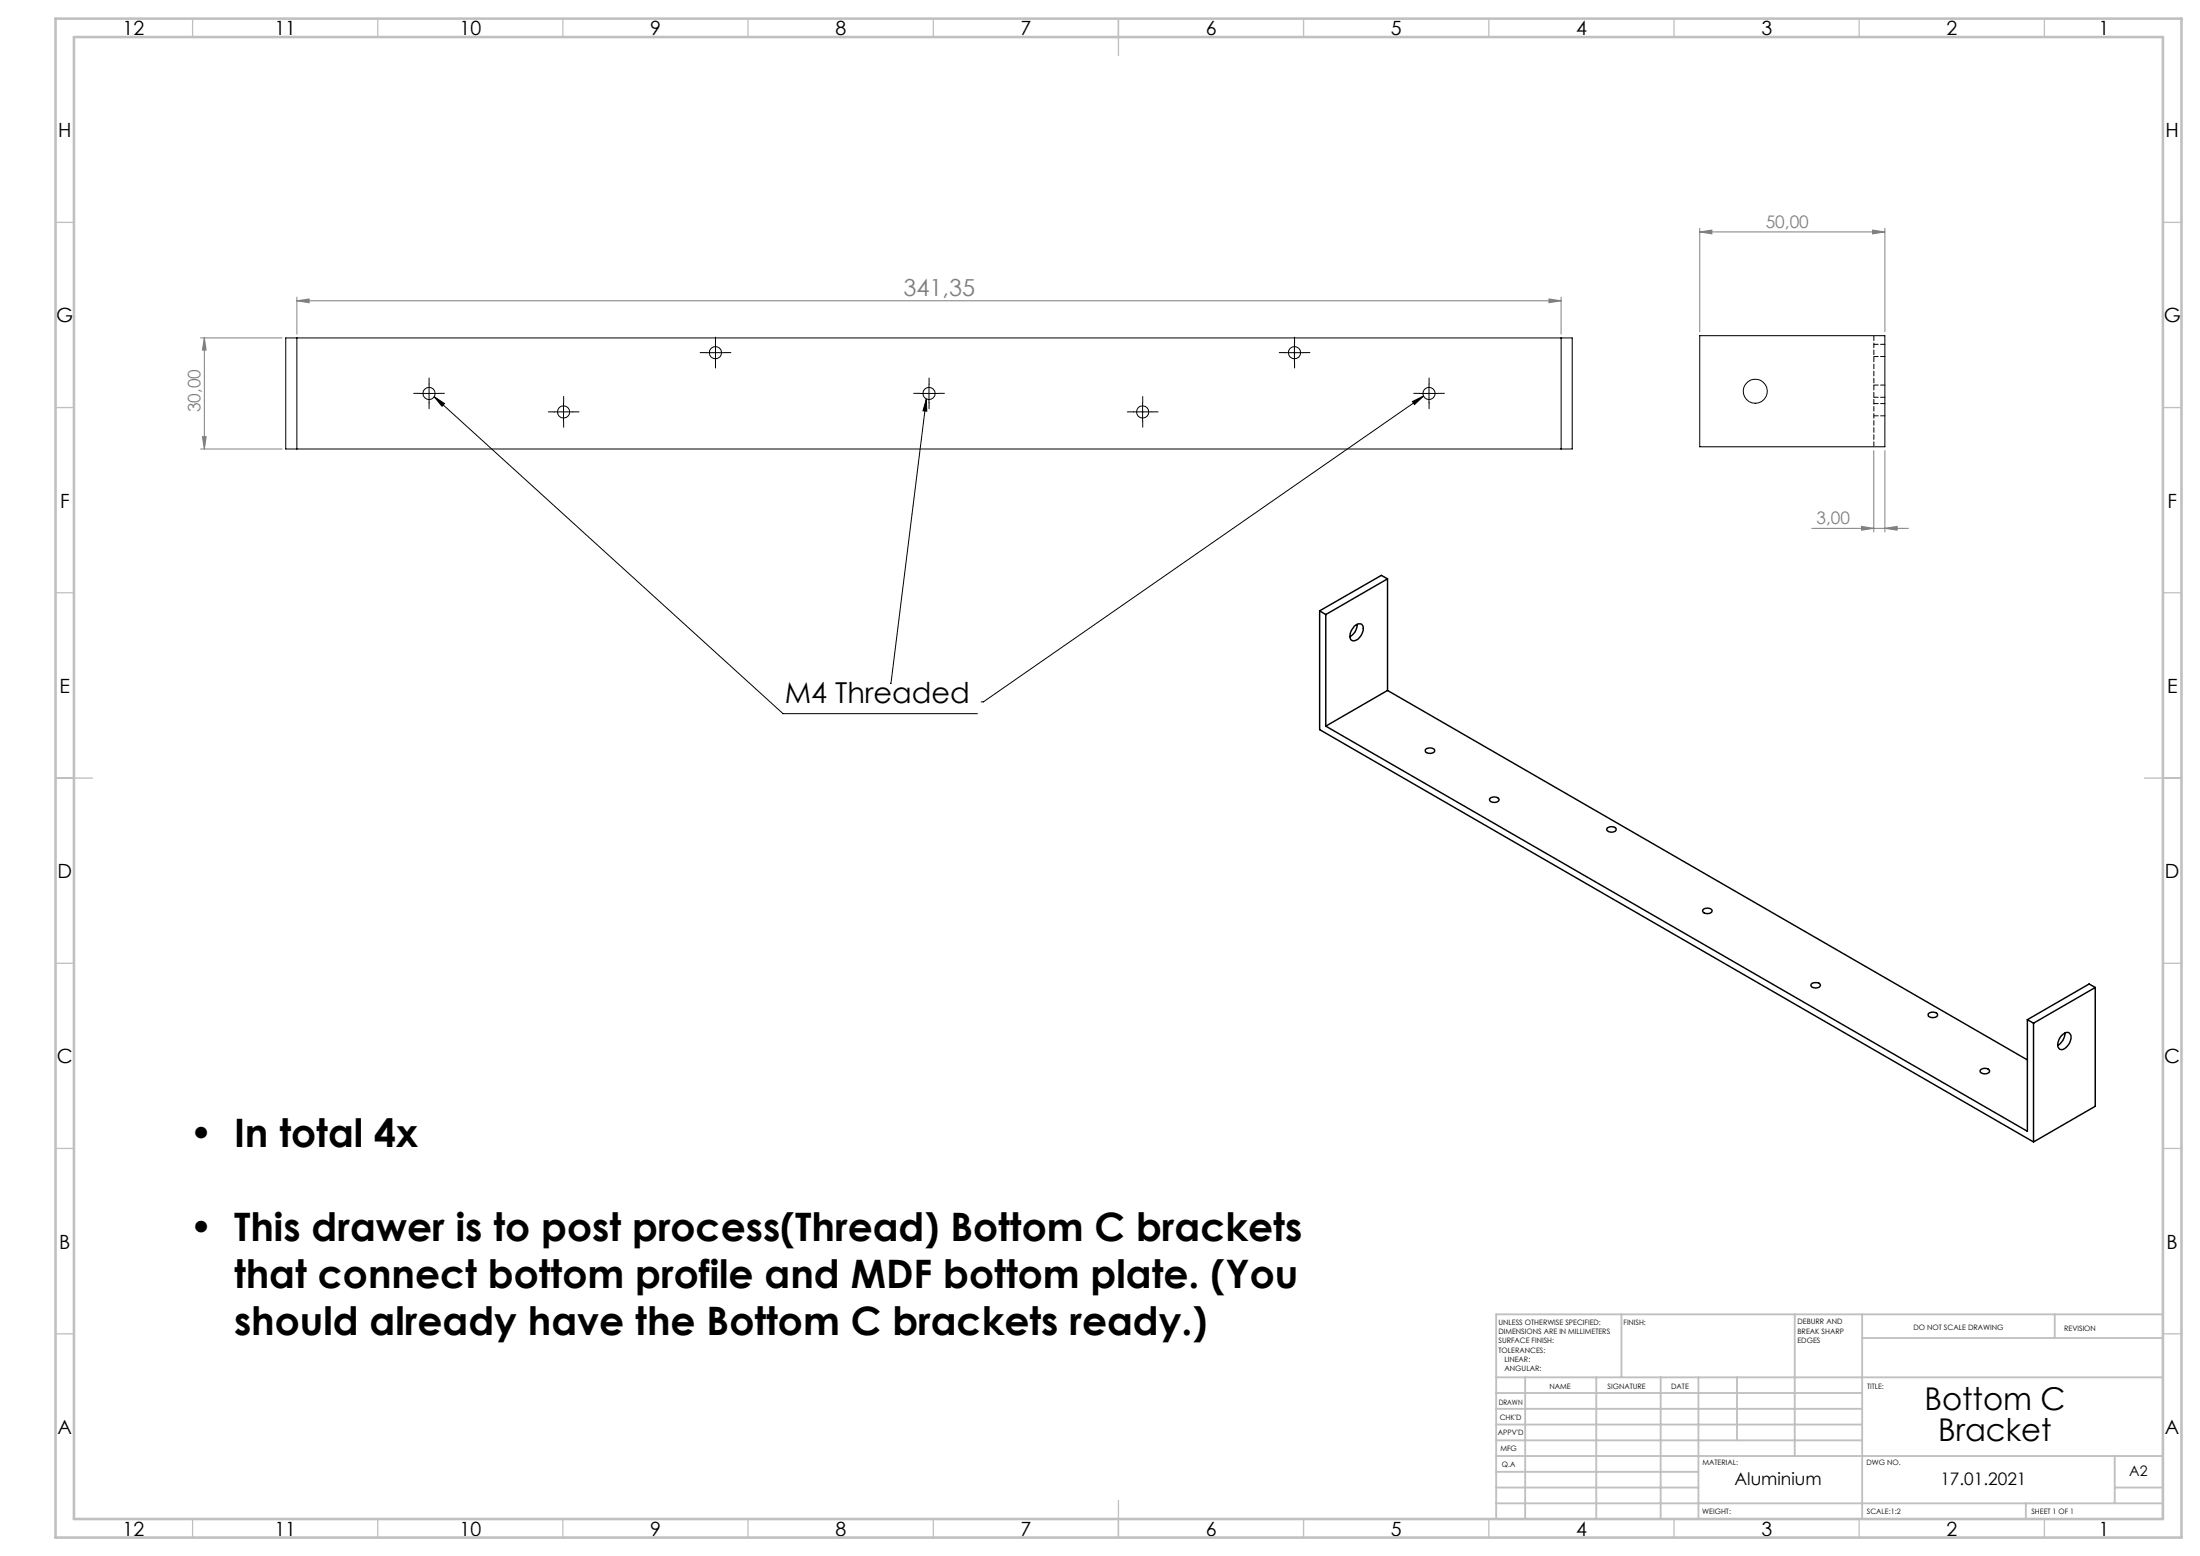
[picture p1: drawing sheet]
<svg xmlns="http://www.w3.org/2000/svg" width="594mm" height="420mm" viewBox="0 0 594 420" stroke-linecap="round" stroke-linejoin="round" font-family="sans-serif">
<g fill="none" stroke="#000" stroke-width=".27">
<path d="M190.7 95.2h5M193.2 92.7v5M347 95.2h5M349.5 92.7v5M113.3 106.2h5.1M115.9 103.7v5M117.2 107.1l2.8 1.8-.7 .8zM117.2 107.1l94.2 85.5h52.5M149.6 111.2h5.1M152.2 108.7v5M248.4 106.2h4.9M250.1 107.7l-9.6 76.7"/>
<path d="M250.1 107.7l.1 3.3-1-.1zM250.8 103.7v5M306 111.2h5M308.5 108.7v5M381.4 108.4l3-1.5-2.5 2.3zM383.3 106.2h5M384.4 106.9l-118.9 82.6h-.6M385.8 103.7v5"/>
</g>
<g fill="none" stroke="#808080" stroke-width=".27">
<path d="M458.9 62.6l3.3-.5v1zM458.9 61.6v28M458.9 62.6h50M505.6 62.1l3.3 .5-3.3 .5zM508.9 61.6v28M54.2 91.2h22M55.2 91.2l.5 3.3h-1.1zM55.2 91.2v30M80.2 81.2l3.3-.5v1zM80.2 80.2v10M80.2 81.2h341.3M418.2 80.7l3.3 .5-3.3 .5z"/>
<path d="M421.5 80.2v10M54.6 117.9h1.1l-.5 3.3zM54.2 121.2h22M505.9 121.6v22M508.9 121.6v22M489.2 142.6h26.1M502.6 142.1l3.3 .5-3.3 .5zM508.9 142.6l3.3-.5v1z"/>
</g>
<g fill="none" stroke="#000" stroke-width=".27" stroke-dasharray="15.2 1.3 1.3 1.3">
<path d="M190.7 95.2h-1.7M193.2 92.7v-1.7M193.2 97.7v1.6M195.7 95.2h1.6M347 95.2h-1.6M349.5 92.7v-1.7M349.5 97.7v1.6M352 95.2h1.7M113.4 106.2h-1.7M115.9 103.7v-1.7M115.9 108.7v1.6M118.4 106.2h1.6"/>
<path d="M149.7 111.2h-1.7M152.2 108.7v-1.7M152.2 113.7v1.6M154.7 111.2h1.6M248.4 106.2h-1.7M250.9 103.7v-1.7M250.9 108.7v1.6M253.4 106.2h1.6M306 111.2h-1.6M308.5 108.7v-1.7M308.5 113.7v1.6M311 111.2h1.7"/>
<path d="M383.4 106.2h-1.7M385.9 103.7v-1.7M385.9 108.7v1.6M388.4 106.2h1.6"/>
</g>
<g fill="none" stroke="#c0c0c0" stroke-width=".35">
<path d="M52 5v5M102 5v5M152 5v5M202 5v5M252 5v5M302 5v10M352 5v5M402 5v5M452 5v5M502 5v5M552 5v5M15 60h5"/>
<path d="M584 60h5M15 110h5M584 110h5M15 160h5M584 160h5M15 210h10M579 210h10M15 260h5M584 260h5M15 310h5M584 310h5M15 360h5"/>
<path d="M584 360h5M52 410v5M102 410v5M152 410v5M202 410v5M252 410v5M302 405v10M352 410v5M402 410v5M452 410v5M502 410v5M552 410v5"/>
</g>
<g fill="none" stroke="#c0c0c0" stroke-width=".5">
<path d="M437.8 354.8v17M484.6 354.8v38.2M502.8 354.8v55.2M554.8 354.8v6.4M584 354.8h-180v55.2M404 371.8h180M404 376h98.8M411.8 371.8v38.2M431 371.8v38.2M448.4 371.8v38.2M458.6 371.8v38.2M469 371.8v17"/>
<path d="M502.8 361.2h81.2M404 388.8h98.8M404 384.5h98.8M404 380.3h98.8M404 397.3h54.6M404 393h180M571 393v12.8M404 405.8h180M404 401.5h54.6M547 405.8v4.2M571 401.5h13"/>
</g>
<path d="M15 5h574v410h-574zM20 10h564v400h-564z" fill="none" stroke="#c0c0c0" stroke-width=".7"/>
<g fill="#000">
<path d="M117.2 107.1l2.8 1.8-.7 .8z"/>
<path d="M250.1 107.7l.1 3.3-1-.1zM381.4 108.4l3-1.5-2.5 2.3z"/>
</g>
<g fill="#808080">
<path d="M80.2 81.2l3.3-.5v1zM418.2 80.7l3.3 .5-3.3 .5z"/>
<path d="M502.6 142.1l3.3 .5-3.3 .5zM508.9 142.6l3.3-.5v1zM458.9 62.6l3.3-.5v1zM505.6 62.1l3.3 .5-3.3 .5z"/>
<path d="M55.2 91.2l.5 3.3h-1.1zM54.6 117.9h1.1l-.5 3.3z"/>
</g>
<g fill="none" stroke="#000" stroke-width=".27">
<path d="M77.2 91.2h347.3v30h-347.3zM80.2 91.2v30M421.5 91.2v30M458.9 90.6h50v30h-50z"/>
<circle cx="193.2" cy="95.2" r="1.66"/>
<circle cx="349.5" cy="95.2" r="1.66"/>
<circle cx="115.8" cy="106.2" r="1.65"/>
<circle cx="152.2" cy="111.2" r="1.66"/>
<circle cx="250.8" cy="106.2" r="1.66"/>
<circle cx="308.5" cy="111.2" r="1.66"/>
<circle cx="385.8" cy="106.2" r="1.65"/>
<circle cx="473.9" cy="105.6" r="3.2"/>
</g>
<g fill="none" stroke="#000" stroke-width=".39">
<path d="M374.6 156.2l-16.6 9.7M374.6 156.2v30.2M374.6 156.2l-1.6-.9-16.7 9.6M356.3 164.9l1.7 1M356.3 164.9v32l192.8 111.3M358 165.9v30.1M365.7 169a1.29 1.29 0 0 1 1.4-.6 1.29 1.29 0 0 1 1 1.2 3.4 3.4 0 0 1-2.8 3.4 1.86 1.86 0 0 1-.4-2.9zM366.4 168.5v.1a3.8 3.8 0 0 1-1.9 3.3M358 196l189.4 109.4v-30.2M374.6 186.4l-16.6 9.6M374.6 186.4l172.8 99.7M384.9 202.3a1.65 1.65 0 0 1 2.5 .3 1.52 1.52 0 0 1-2.5 .3z"/>
<path d="M402.3 215.5a1.65 1.65 0 0 1 2.5 .3 1.48 1.48 0 0 1-2.6 0zM433.9 223.6a1.65 1.65 0 0 1 2.5 .3 1.43 1.43 0 0 1-2.6 0zM459.8 245.6a1.65 1.65 0 0 1 2.5 .2 1.48 1.48 0 0 1-2.6 0zM489 265.7a1.65 1.65 0 0 1 2.5 .2 1.48 1.48 0 0 1-2.6 0zM520.6 273.6a1.9 1.9 0 0 1 2.5 0v.4a1.49 1.49 0 0 1-2.5 0zM547.4 275.2l1.7 1M549.1 276.2v32M556.5 279.6a1.84 1.84 0 0 1 2.3-.7 2.77 2.77 0 0 1-.8 3.7 1.3 1.3 0 0 1-1.8 .6 1.3 1.3 0 0 1-.6-1.8zM557.5 278.8v.2a3.8 3.8 0 0 1-1.9 3.2M565.7 266.5v32.1l-16.6 9.6M565.7 266.5l-16.6 9.7M565.7 266.5l-1.6-.9-16.7 9.6"/>
<path d="M534.7 288.8a1.65 1.65 0 0 1 2.5 .3 1.48 1.48 0 0 1-2.6 0z"/>
</g>
<path d="M505.9 120.6v-30" fill="none" stroke="#000" stroke-width=".27" stroke-dasharray="1.3 .6" stroke-dashoffset="-.1"/>
<path d="M505.9 96.2h3M508.9 92.9h-3M505.9 107.2h3M505.9 112.2h3M508.9 103.9h-3M508.9 108.9h-3" fill="none" stroke="#000" stroke-width=".27" stroke-dasharray="1.3 .6" stroke-dashoffset=".1"/>
<g font-size="10.6">
<text x="51.2" y="309.5">• In total 4x</text>
<text x="51.2" y="334.9">• This drawer is to post process(Thread) Bottom C brackets</text>
<text x="63.2" y="347.6">that connect bottom profile and MDF bottom plate. (You</text>
<text x="63.2" y="360.3">should already have the Bottom C brackets ready.)</text>
</g>
<g font-size="8.5">
<text x="519.6" y="380.7">Bottom C</text>
<text x="523.3" y="388.8">Bracket</text>
</g>
<text font-size="7.8" x="211.9" y="189.7">M4 Threaded</text>
<text font-size="6.3" fill="#808080" x="243.9" y="79.8">341,35</text>
<g font-size="5.3">
<text x="33.1" y="9.5">12</text>
<text x="74.1" y="9.5">11</text>
<text x="124.1" y="9.5">10</text>
<text x="175.6" y="9.5">9</text>
<text x="225.6" y="9.5">8</text>
<text x="275.6" y="9.5">7</text>
<text x="325.6" y="9.5">6</text>
<text x="375.6" y="9.5">5</text>
<text x="425.6" y="9.5">4</text>
<text x="475.6" y="9.5">3</text>
<text x="525.6" y="9.5">2</text>
<text x="566.6" y="9.5">1</text>
<text x="15.7" y="37">H</text>
<text x="584.7" y="37">H</text>
<text x="15.2" y="87">G</text>
<text x="584.2" y="87">G</text>
<text x="16.2" y="137">F</text>
<text x="585.2" y="137">F</text>
<text x="16.1" y="187">E</text>
<text x="585.1" y="187">E</text>
<text x="15.5" y="237">D</text>
<text x="584.5" y="237">D</text>
<text x="15.4" y="287">C</text>
<text x="584.4" y="287">C</text>
<text x="16" y="337">B</text>
<text x="585" y="337">B</text>
<text x="15.5" y="387">A</text>
<text x="584.5" y="387">A</text>
<text x="33.1" y="414.5">12</text>
<text x="74.1" y="414.5">11</text>
<text x="124.1" y="414.5">10</text>
<text x="175.6" y="414.5">9</text>
<text x="225.6" y="414.5">8</text>
<text x="275.6" y="414.5">7</text>
<text x="325.6" y="414.5">6</text>
<text x="375.6" y="414.5">5</text>
<text x="425.6" y="414.5">4</text>
<text x="475.6" y="414.5">3</text>
<text x="525.6" y="414.5">2</text>
<text x="566.6" y="414.5">1</text>
</g>
<g font-size="4.7" fill="#808080">
<text x="476.7" y="61.6">50,00</text>
<text x="54.2" y="111.3" transform="rotate(-90 54.2 111.3)">30,00</text>
<text x="490.5" y="141.6">3,00</text>
</g>
<g font-size="4.7">
<text x="468.3" y="400.9">Aluminium</text>
<text x="523.9" y="400.9">17.01.2021</text>
</g>
<text font-size="3.9" x="574.9" y="398.5">A2</text>
<g font-size="2">
<text x="404.6" y="357.6">UNLESS OTHERWISE SPECIFIED:</text>
<text x="438.4" y="357.6">FINISH:</text>
<text x="485.3" y="357.5">DEBURR AND</text>
<text x="485.3" y="360">BREAK SHARP</text>
<text x="516.6" y="359">DO NOT SCALE DRAWING</text>
<text x="557.3" y="359.2">REVISION</text>
<text x="404.6" y="360.1">DIMENSIONS ARE IN MILLIMETERS</text>
<text x="404.6" y="362.6">SURFACE FINISH:</text>
<text x="404.6" y="365.1">TOLERANCES:</text>
<text x="485.3" y="362.5">EDGES</text>
<text x="406.2" y="367.6">LINEAR:</text>
<text x="406.2" y="370.1">ANGULAR:</text>
<text x="418.3" y="375">NAME</text>
<text x="434" y="374.9">SIGNATURE</text>
<text x="451.2" y="374.9">DATE</text>
<text x="504.1" y="374.9">TITLE:</text>
<text x="404.6" y="379.1">DRAWN</text>
<text x="404.9" y="383.3">CHK'D</text>
<text x="404.4" y="387.4">APPV'D</text>
<text x="405.1" y="391.8">MFG</text>
<text x="405.5" y="396">Q.A</text>
<text x="459.6" y="395.5">MATERIAL:</text>
<text x="504" y="395.5">DWG NO.</text>
<text x="459.6" y="408.5">WEIGHT:</text>
<text x="504.1" y="408.6">SCALE:1:2</text>
<text x="548.5" y="408.6">SHEET 1 OF 1</text>
</g>
</svg>
